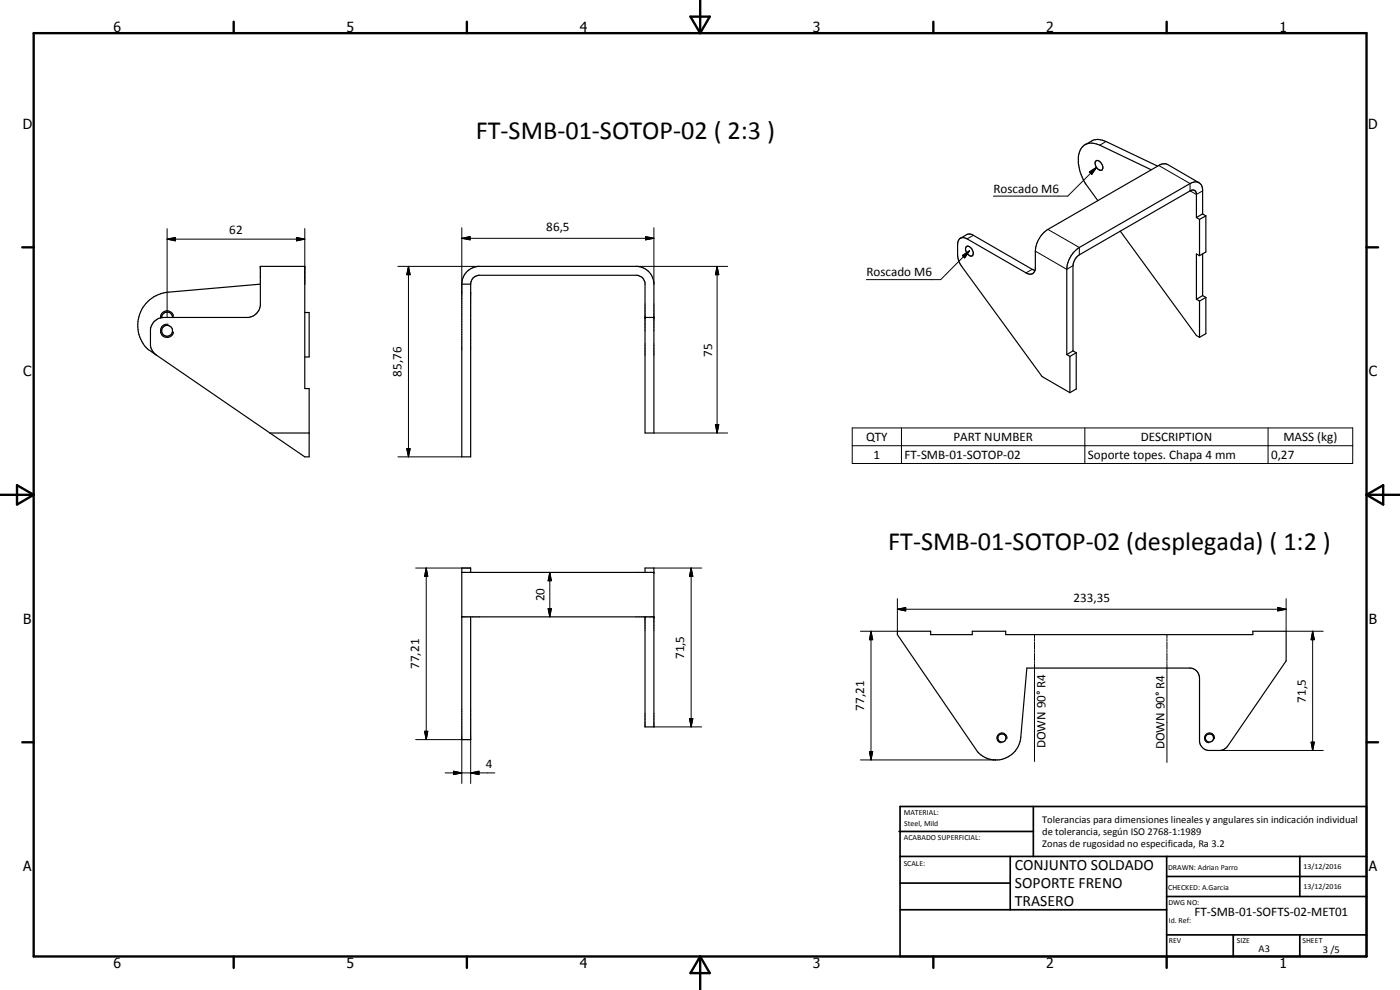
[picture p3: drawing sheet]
<svg xmlns="http://www.w3.org/2000/svg" width="420mm" height="297mm" viewBox="0 0 420 297" stroke-linecap="round" stroke-linejoin="round" font-family="sans-serif">
<g fill="none" stroke="#000" stroke-width=".35">
<path d="M325.7 43.4a6.2 6.2 0 0 1 3.1-1.5l1.5 .1 1.6 .5 15.5 7.3M328.8 48.4a1.36 1.36 0 0 1 2 1.1 .88 .88 0 0 1 .2 1.2 .88 .88 0 0 1-1.2 .3 2.06 2.06 0 0 1-1-2.6zM345.5 50.9l-15.4-7.3a4.1 4.1 0 0 0-4.3-.2 4.1 4.1 0 0 0-2.2 3.7 13.6 13.6 0 0 0 2.3 8.2l3.6 4.9M359.8 54.8l-9.4-5.4-.6-.3-1.3 .2-34 19.5a8.2 8.2 0 0 0-3.8 6.6v5.2a1.65 1.65 0 0 1-1 1.6 1.65 1.65 0 0 1-1.8-.3l-17.7-10.2a1.74 1.74 0 0 0-2-.2 1.74 1.74 0 0 0-.8 1.8 9.4 9.4 0 0 0 .5 5.4l24.8 34.3 8.4 4.8M288.2 71.5l2.2-1.2 1.4 .1 18.8 10.8M289.9 74.1a1.27 1.27 0 0 1 1.9 .9 1.14 1.14 0 0 1-.3 1.8 2.13 2.13 0 0 1-1.6-2.7zM336.2 69.3l22.9 31.4 .9 .5M359.1 65.3l.9 .5M359.1 65.3v-7.3a1.12 1.12 0 0 0-.7-1 1.12 1.12 0 0 0-1.2 .3l-33.3 19.2a4.2 4.2 0 0 0-1.9 3.2v25.6M360 65.8v10.9M360 76.7l-.9-.5v13.6M360.9 64.2l1 .6"/>
<path d="M360.9 64.2l-1.8 1.1M360.9 64.2v-7.4a2.26 2.26 0 0 0-1.3-2.1 2.26 2.26 0 0 0-2.4 .4l-33.3 19.2a8.2 8.2 0 0 0-3.7 6.5v25.6M360.9 76.2v12.5M361.9 64.8v10.8l-1.9 1.1M361.9 64.8l-1.9 1M51.8 95.2a1.63 1.63 0 0 0-1.7-1.6 1.63 1.63 0 0 0-1.6 1.7M78.1 85.3l-27.7 2.4a9.9 9.9 0 0 0-8.5 6.7 9.9 9.9 0 0 0 2.7 10.5l46.9 32.2h1.3v-20.5h-1.3v-36.7h-13.4v11.8a4.2 4.2 0 0 1-3.5 3.5h-25.5a4.1 4.1 0 0 0-3.9 3.6v5.4l.7 1.3 1 1M91.5 93.8h1.3v13.3h-1.3M138.6 85.3v51.8h2.7v-51.8M138.6 85.3a5.4 5.4 0 0 1 4.8-5.4h48.1a5.5 5.5 0 0 1 4.7 4.8v45.2h-2.6v-45a2.67 2.67 0 0 0-2.3-2.3h-47.8a2.62 2.62 0 0 0-2.2 2.7M138.6 85.3h2.7M193.6 95.2h2.6"/>
<path d="M359.1 89.8l.9 .5M360 90.3v10.9M360.9 88.7l1 .5M360.9 88.7l-1.8 1.1M361.9 89.2v10.9l-1.9 1.1M361.9 89.2l-1.9 1.1M320.2 106.4l.9 .5M321.1 106.9v10.9M322 105.3l1 .5M322 105.3l-1.8 1.1M323 105.8v10.9l-1.9 1.1M323 105.8l-1.9 1.1"/>
<path d="M81 129.9h11.8M138.6 171.7h57.6M141.3 171.7v-1.3h-2.7v51.5h2.7v-36.8M193.6 171.7v-1.3h2.6v47.7h-2.6v-33M138.6 185.1h57.6M269.3 189.4h10v1h12.5v-1h10v1h74.2v-1h10v8.9l-17.6 25.6a3.1 3.1 0 0 1-2.1 1.3h-3.7a3.2 3.2 0 0 1-2.6-2.7v-19a3 3 0 0 0-2.6-3.1h-49.2l-1.8 20.8a7.5 7.5 0 0 1-5.1 6.4 7.5 7.5 0 0 1-7.9-2l-24.1-35.2z"/>
<circle cx="50.1" cy="99.2" r="1.63"/>
<circle cx="300.7" cy="221.4" r="1.23"/>
<circle cx="363" cy="221.4" r="1.22"/>
</g>
<g fill="none" stroke="#000" stroke-width=".3">
<path d="M326.9 51.6l2.2-1.4-1.5 2.1zM329.1 50.2l-8.6 8.6h-22.4M331.9 42.5l-1.8 1.1M347.8 49.7l9.4 5.4v2.2l1.9 1 1.8-1M50.2 71.8l2.5-.6v1.1zM50.2 71.8h41.3M50.2 68.6v26.6M89 71.2l2.5 .6-2.5 .5zM91.5 68.6v16.7M119.4 79.9h24.5M122.6 79.9l.5 2.5h-1zM122.6 79.9v57.2"/>
<path d="M138.6 71.5l2.5-.5v1zM138.6 71.5h57.6M138.6 68.3v19.4M190.9 79.9h27.5M193.7 71l2.5 .5-2.5 .5zM196.2 68.3v17M215.2 79.9l.5 2.5h-1zM215.2 79.9v50M288.8 76.7l2.1-1.4-1.4 2.1zM290.9 75.3l-8.6 8.6h-22.3M292.1 70.6l-1.9 1.1M310.7 75.4l9.5 5.4 1.8-1.1"/>
<path d="M314.5 68.8l9.4 5.5v2.2M50.5 97.3a2.01 2.01 0 0 0-2.3 1.6 2.01 2.01 0 0 0 1.6 2.3 2.01 2.01 0 0 0 2.3-1.6M52.1 94.9a1.98 1.98 0 0 0-2.2-1.6 1.98 1.98 0 0 0-1.7 2.1M309.8 80.8l-1.9 1.1M119.4 137.1h19.2M122.1 134.6h1l-.5 2.5zM196.2 129.9h22.2M214.7 127.4h1l-.5 2.5zM255.8 128.4h150.2v10.7h-150.2zM255.8 133.7h150.2M270.5 128.4v10.7M325.6 128.4v10.7"/>
<path d="M380.6 128.4v10.7M124.7 170.4h16.6M127.9 170.4l.5 2.5h-1zM127.9 170.4v51.5M165 171.7l.5 2.5h-1zM165 171.7v13.4M196.2 170.4h14.4M207.4 170.4l.5 2.5h-1zM207.4 170.4v47.7M269.3 179.6v9.8h-11.1M386 179.6v9.8h11.1M164.5 182.6h1l-.5 2.5z"/>
<path d="M261.4 189.4l.5 2.5h-1zM261.4 189.4v38.6M269.3 182.8l2.5-.5v1zM269.3 182.8h116.7M310.5 190.4v1.2M310.5 191.8v.6M310.5 192.7v2.2M310.5 195.2v.5M310.5 196v2.2M310.5 198.5v.6M310.5 199.3v29.2M350.2 190.4v1.2"/>
<path d="M350.2 191.8v.6M350.2 192.7v2.2M350.2 195.2v.5M350.2 196v2.2M350.2 198.5v.6M350.2 199.3v29.5M383.5 182.3l2.5 .5-2.5 .5zM393.9 189.4l.6 2.5h-1zM393.9 189.4v35.8M127.4 219.4h1l-.5 2.5zM196.2 218.1h14.4M206.9 215.6h1l-.5 2.5z"/>
<path d="M124.7 221.9h16.6v13.2M133.6 231.9h14.9M136.1 231.4l2.5 .5-2.5 .5zM138.6 221.9v13.2M141.3 231.9l2.5-.5v1zM258.2 228h40.7M260.9 225.6h1l-.5 2.4zM302.2 221.7a1.49 1.49 0 0 0-1.2-1.7 1.49 1.49 0 0 0-1.8 1.1 1.49 1.49 0 0 0 1.2 1.8M364.4 221.7a1.49 1.49 0 0 0-1.2-1.8 1.49 1.49 0 0 0-1.7 1.3 1.49 1.49 0 0 0 1.2 1.7M366 225.2h31.1M393.5 222.7h1l-.6 2.5z"/>
</g>
<g fill="#000">
<circle cx="78.1" cy="79.9" r=".18"/>
<circle cx="91.5" cy="79.9" r=".18"/>
<circle cx="193.6" cy="95.2" r=".18"/>
<circle cx="196.2" cy="95.2" r=".18"/>
<circle cx="196.2" cy="171.7" r=".18"/>
<circle cx="196.2" cy="185.1" r=".18"/>
</g>
<g fill="none" stroke="#000" stroke-width=".71">
<path d="M10.1 9.9h400v277.1h-400zM70.1 6.5v3.4M140.1 6.5v3.4M207.2 5h5.8l-2.9 4.9zM210.1 0v9.9M280.1 6.5v3.4M350.1 6.5v3.4M6.7 74.2h3.4M410.1 74.2h3.5M.1 148.5h10M5.1 145.6l5 2.9-5 2.9zM410.1 148.5h10"/>
<path d="M410.1 148.5l5-2.9v5.8zM6.7 222.7h3.4M410.1 222.7h3.5M70.1 287v3.4M140.1 287v3.4M210.1 287v10M210.1 287l2.9 5h-5.8zM280.1 287v3.4M350.1 287v3.4"/>
</g>
<g fill="none" stroke="#000" stroke-width=".51">
<path d="M269.8 249.5h40.3M270.1 242h140v45h-140zM270.1 257h140M303.2 257v16M310.1 242v15M350.1 257v30M390.1 257v12M270.1 265h33.1M270.1 273h80M350.1 269h60M350.1 263h60M350.1 280.5h60"/>
<path d="M370.1 280.5v6.5M390.1 280.5v6.5"/>
</g>
<g fill="#000">
<path d="M326.9 51.6l2.2-1.4-1.5 2.1zM50.2 71.8l2.5-.6v1.1zM89 71.2l2.5 .6-2.5 .5zM138.6 71.5l2.5-.5v1zM193.7 71l2.5 .5-2.5 .5zM288.8 76.7l2.1-1.4-1.4 2.1zM122.6 79.9l.5 2.5h-1zM215.2 79.9l.5 2.5h-1zM122.1 134.6h1l-.5 2.5zM214.7 127.4h1l-.5 2.5zM127.9 170.4l.5 2.5h-1zM165 171.7l.5 2.5h-1z"/>
<path d="M207.4 170.4l.5 2.5h-1zM164.5 182.6h1l-.5 2.5zM261.4 189.4l.5 2.5h-1zM269.3 182.8l2.5-.5v1zM383.5 182.3l2.5 .5-2.5 .5zM393.9 189.4l.6 2.5h-1zM127.4 219.4h1l-.5 2.5zM206.9 215.6h1l-.5 2.5zM136.1 231.4l2.5 .5-2.5 .5zM141.3 231.9l2.5-.5v1zM260.9 225.6h1l-.5 2.4zM393.5 222.7h1l-.6 2.5z"/>
</g>
<g font-size="7.9">
<text x="142.8" y="41.7">FT-SMB-01-SOTOP-02 ( 2:3 )</text>
<text x="266.6" y="164.9">FT-SMB-01-SOTOP-02 (desplegada) ( 1:2 )</text>
</g>
<g font-size="4.7">
<text x="304.6" y="261.1">CONJUNTO SOLDADO</text>
<text x="304.6" y="266.5">SOPORTE FRENO</text>
<text x="304.6" y="271.9">TRASERO</text>
</g>
<g font-size="4.2">
<text x="34" y="9.6">6</text>
<text x="104" y="9.6">5</text>
<text x="174" y="9.6">4</text>
<text x="244" y="9.6">3</text>
<text x="314" y="9.6">2</text>
<text x="384" y="9.6">1</text>
<text x="6.8" y="38.7">D</text>
<text x="410.6" y="38.7">D</text>
<text x="7" y="112.9">C</text>
<text x="410.8" y="112.9">C</text>
<text x="7" y="187.1">B</text>
<text x="410.8" y="187.1">B</text>
<text x="7" y="261.4">A</text>
<text x="410.8" y="261.4">A</text>
<text x="34" y="290.4">6</text>
<text x="104" y="290.4">5</text>
<text x="174" y="290.4">4</text>
<text x="244" y="290.4">3</text>
<text x="314" y="290.4">2</text>
<text x="384" y="290.4">1</text>
</g>
<g font-size="3.9">
<text x="298.1" y="57.8">Roscado M6</text>
<text x="68.8" y="70.2">62</text>
<text x="163.9" y="69.4">86,5</text>
<text x="260" y="82.9">Roscado M6</text>
<text x="213.7" y="107" transform="rotate(-90 213.7 107)">75</text>
<text x="120.5" y="113" transform="rotate(-90 120.5 113)">85,76</text>
<text x="259.9" y="132.4">QTY</text>
<text x="262.2" y="137.7">1</text>
<text x="271.5" y="137.7">FT-SMB-01-SOTOP-02</text>
<text x="286.1" y="132.4">PART NUMBER</text>
<text x="326.5" y="137.8">Soporte topes. Chapa 4 mm</text>
<text x="342.3" y="132.4">DESCRIPTION</text>
<text x="381.5" y="137.7">0,27</text>
<text x="385.2" y="132.5">MASS (kg)</text>
<text x="163.4" y="180.5" transform="rotate(-90 163.4 180.5)">20</text>
<text x="322.2" y="180.8">233,35</text>
<text x="205.3" y="197.8" transform="rotate(-90 205.3 197.8)">71,5</text>
<text x="125.8" y="200.7" transform="rotate(-90 125.8 200.7)">77,21</text>
<text x="259.3" y="213.2" transform="rotate(-90 259.3 213.2)">77,21</text>
<text x="391.9" y="210.8" transform="rotate(-90 391.9 210.8)">71,5</text>
<text x="313.8" y="224.5" transform="rotate(-90 313.8 224.5)">DOWN 90° R4</text>
<text x="349.5" y="224.8" transform="rotate(-90 349.5 224.8)">DOWN 90° R4</text>
<text x="145.8" y="230.4">4</text>
<text x="358.5" y="275">FT-SMB-01-SOFTS-02-MET01</text>
</g>
<g font-size="3.1">
<text x="312.7" y="246.8">Tolerancias para dimensiones lineales y angulares sin indicación individual</text>
<text x="312.7" y="250.4">de tolerancia, según ISO 2768-1:1989</text>
<text x="312.7" y="254">Zonas de rugosidad no especificada, Ra 3.2</text>
<text x="377.7" y="285.6">A3</text>
<text x="397" y="285.9">3 /5</text>
</g>
<g font-size="2.4">
<text x="271.2" y="244.4">MATERIAL:</text>
<text x="271.3" y="252">ACABADO SUPERFICIAL:</text>
<text x="271.4" y="247.9">Steel, Mild</text>
<text x="271.2" y="259.7">SCALE:</text>
<text x="350.6" y="261">DRAWN: Adrian Parro</text>
<text x="391.2" y="260.6">13/12/2016</text>
<text x="350.6" y="267">CHECKED: A.Garcia</text>
<text x="391.2" y="266.7">13/12/2016</text>
<text x="350.6" y="271.4">DWG NO:</text>
<text x="350.8" y="276.9">Id. Ref:</text>
<text x="350.8" y="282.8">REV</text>
<text x="371.2" y="282.9">SIZE</text>
<text x="390.9" y="282.9">SHEET</text>
</g>
</svg>
